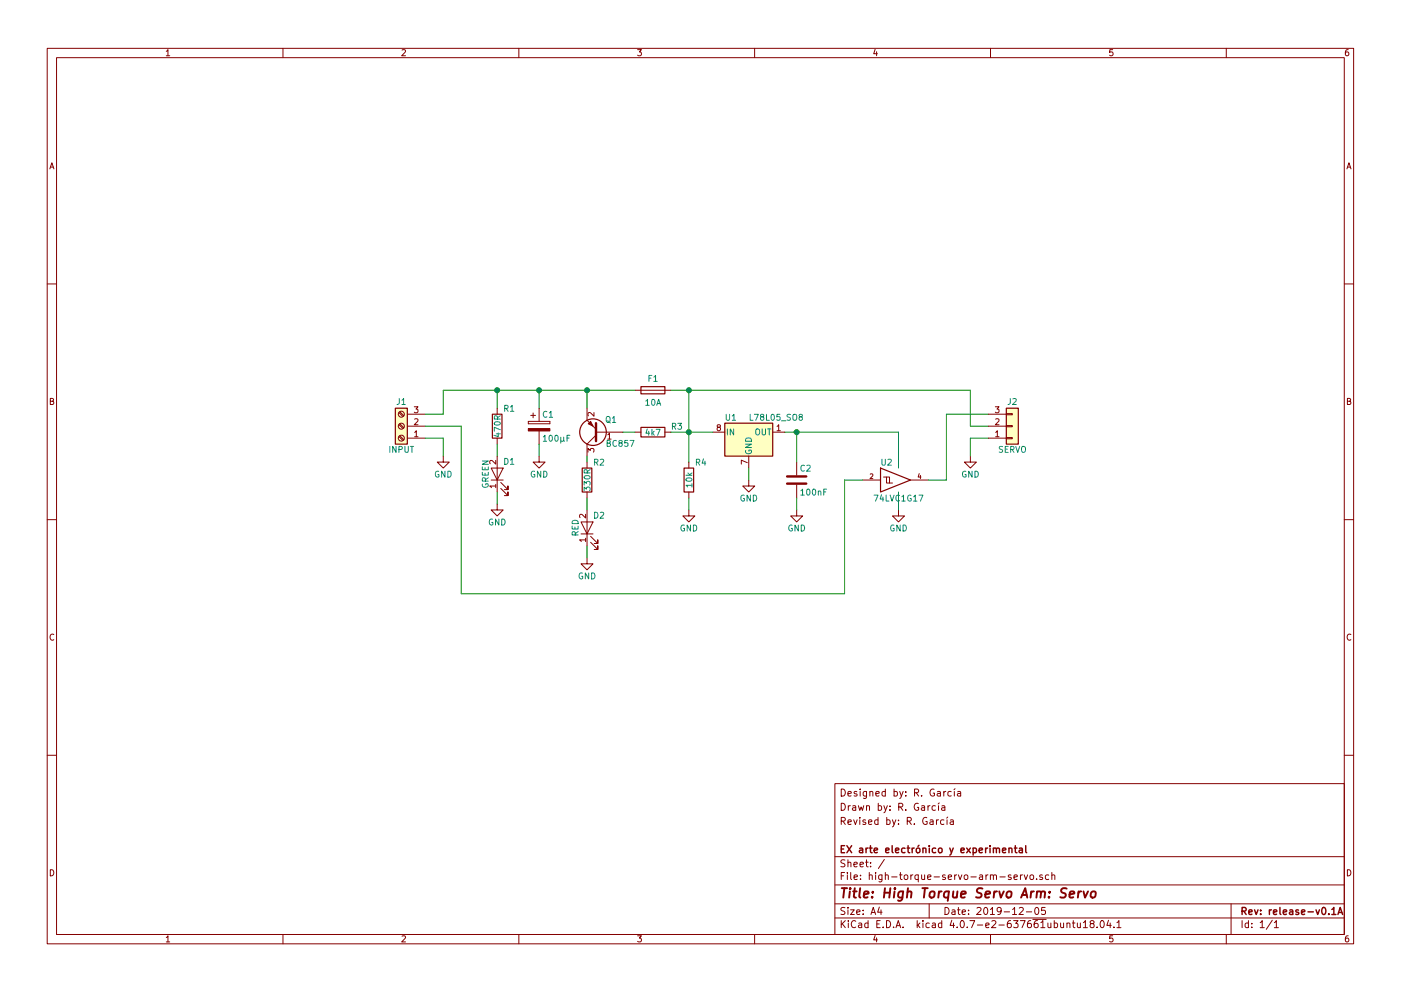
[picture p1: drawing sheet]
EESchema Schematic File Version 2
LIBS:power
LIBS:device
LIBS:switches
LIBS:relays
LIBS:motors
LIBS:transistors
LIBS:conn
LIBS:linear
LIBS:regul
LIBS:74xx
LIBS:cmos4000
LIBS:adc-dac
LIBS:memory
LIBS:xilinx
LIBS:microcontrollers
LIBS:dsp
LIBS:microchip
LIBS:analog_switches
LIBS:motorola
LIBS:texas
LIBS:intel
LIBS:audio
LIBS:interface
LIBS:digital-audio
LIBS:philips
LIBS:display
LIBS:cypress
LIBS:siliconi
LIBS:opto
LIBS:atmel
LIBS:contrib
LIBS:valves
LIBS:74xgxx
LIBS:high-torque-servo-arm-servo-cache
EELAYER 25 0
EELAYER END
$Descr A4 11693 8268
encoding utf-8
Sheet 1 1
Title "High Torque Servo Arm: Servo"
Date "2019-12-05"
Rev "release-v0.1A"
Comp "EX arte electrónico y experimental"
Comment1 ""
Comment2 "Revised by: R. García"
Comment3 "Drawn by: R. García"
Comment4 "Designed by: R. García"
$EndDescr
$Comp
L Screw_Terminal_01x03 J1
U 1 1
P 3350 3550
F 0 "J1" H 3350 3350 50  0000 C CNN
F 1 "INPUT" H 3350 3750 50  0000 C CNN
F 2 "1758021:1758021" H 3350 3550 50  0001 C CNN
F 3 "lib/datasheets/1758021.pdf" H 3350 3550 50  0001 C CNN
F 4 "Phoenix Contact" H 3350 3550 60  0001 C CNN "Manufacturer"
F 5 "1758021" H 3350 3550 60  0001 C CNN "Manufacturer Part Number"
F 6 "1792252" H 3350 3550 60  0001 C CNN "Use w/"
	1    3350 3550
	-1   0    0    1   
$EndComp
$Comp
L Conn_01x03 J2
U 1 1
P 8450 3550
F 0 "J2" H 8450 3350 50  0000 C CNN
F 1 "SERVO" H 8450 3750 50  0000 C CNN
F 2 "Pin_Headers:Pin_Header_Angled_1x03_Pitch2.54mm" H 8450 3550 50  0001 C CNN
F 3 "lib/datasheets/22289034.pdf" H 8450 3550 50  0001 C CNN
F 4 "Molex" H 8450 3550 60  0001 C CNN "Manufacturer"
F 5 "22-28-9034" H 8450 3550 60  0001 C CNN "Manufacturer Part Number"
	1    8450 3550
	1    0    0    1   
$EndComp
$Comp
L Fuse F1
U 1 1
P 5450 3250
F 0 "F1" V 5350 3250 50  0000 C CNN
F 1 "10A" V 5550 3250 50  0000 C CNN
F 2 "3557:3557" V 5380 3250 50  0001 C CNN
F 3 "lib/datasheets/3557-10.pdf" H 5450 3250 50  0001 C CNN
F 4 "Keystone Electronics" V 5450 3250 60  0001 C CNN "Manufacturer"
F 5 "3557-10" V 5450 3250 60  0001 C CNN "Manufacturer Part Number"
F 6 "0287010.PXCN" V 5450 3250 60  0001 C CNN "Use w/"
	1    5450 3250
	0    1    1    0   
$EndComp
$Comp
L L78L05_SO8 U1
U 1 1
P 6250 3600
F 0 "U1" H 6100 3725 50  0000 C CNN
F 1 "L78L05_SO8" H 6250 3725 50  0000 L CNN
F 2 "Housings_SOIC:SOIC-8_3.9x4.9mm_Pitch1.27mm" H 6350 3800 50  0001 C CIN
F 3 "lib/datasheets/L78L.pdf" H 6450 3600 50  0001 C CNN
F 4 "ST Microelectronics" H 6250 3600 60  0001 C CNN "Manufacturer"
F 5 "L78L05ABD13TR" H 6250 3600 60  0001 C CNN "Manufacturer Part Number"
	1    6250 3600
	1    0    0    -1  
$EndComp
$Comp
L LED D2
U 1 1
P 4900 4400
F 0 "D2" V 5000 4300 50  0000 C CNN
F 1 "RED" H 4900 4500 50  0000 C CNN
F 2 "LEDs:LED_0805" H 4900 4400 50  0001 C CNN
F 3 "lib/datasheets/AP2012SRCPRV.pdf" H 4900 4400 50  0001 C CNN
F 4 "Kingbright" V 4900 4400 60  0001 C CNN "Manufacturer"
F 5 "AP2012SRCPRV" V 4900 4400 60  0001 C CNN "Manufacturer Part Number"
	1    4900 4400
	0    -1   -1   0   
$EndComp
$Comp
L R R2
U 1 1
P 4900 4000
F 0 "R2" H 5000 4150 50  0000 C CNN
F 1 "330R" V 4900 4000 50  0000 C CNN
F 2 "Resistors_SMD:R_0805_HandSoldering" V 4830 4000 50  0001 C CNN
F 3 "" H 4900 4000 50  0001 C CNN
F 4 "Bourns" H 4900 4000 60  0001 C CNN "Manufacturer"
F 5 "CR0805-JW-331ELF" H 4900 4000 60  0001 C CNN "Manufacturer Part Number"
	1    4900 4000
	1    0    0    -1  
$EndComp
$Comp
L C C2
U 1 1
P 6650 4000
F 0 "C2" H 6675 4100 50  0000 L CNN
F 1 "100nF" H 6675 3900 50  0000 L CNN
F 2 "Capacitors_SMD:C_0805" H 6688 3850 50  0001 C CNN
F 3 "" H 6650 4000 50  0001 C CNN
F 4 "Kemet" H 6650 4000 60  0001 C CNN "Manufacturer"
F 5 "C0805C104J5RACTU" H 6650 4000 60  0001 C CNN "Manufacturer Part Number"
	1    6650 4000
	1    0    0    -1  
$EndComp
$Comp
L 74LVC1G17 U2
U 1 1
P 7500 4000
F 0 "U2" H 7400 4150 50  0000 C CNN
F 1 "74LVC1G17" H 7500 3850 50  0000 C CNN
F 2 "TO_SOT_Packages_SMD:SOT-23-5" H 7500 4000 50  0001 C CNN
F 3 "lib/datasheets/SN74LVC1G17.pdf" H 7500 4000 50  0001 C CNN
F 4 "Texas Instruments" H 7500 4000 60  0001 C CNN "Manufacturer"
F 5 "SN74LVC1G17DBVR" H 7500 4000 60  0001 C CNN "Manufacturer Part Number"
	1    7500 4000
	1    0    0    -1  
$EndComp
$Comp
L CP C1
U 1 1
P 4500 3550
F 0 "C1" H 4525 3650 50  0000 L CNN
F 1 "100µF" H 4525 3450 50  0000 L CNN
F 2 "Capacitors_SMD:CP_Elec_6.3x7.7" H 4538 3400 50  0001 C CNN
F 3 "" H 4500 3550 50  0001 C CNN
F 4 "Panasonic" H 4500 3550 60  0001 C CNN "Manufacturer"
F 5 "EEE-HC1C101XP" H 4500 3550 60  0001 C CNN "Manufacturer Part Number"
	1    4500 3550
	1    0    0    -1  
$EndComp
$Comp
L BC857 Q1
U 1 1
P 5000 3600
F 0 "Q1" H 4850 3500 50  0000 L CNN
F 1 "BC857" H 4700 3700 50  0000 L CNN
F 2 "TO_SOT_Packages_SMD:SOT-23" H 5200 3525 50  0001 L CIN
F 3 "lib/datasheets/BC857.pdf" H 5000 3600 50  0001 L CNN
F 4 "ON Semiconductor" H 5000 3600 60  0001 C CNN "Manufacturer"
F 5 "BC857CLT1G" H 5000 3600 60  0001 C CNN "Manufacturer Part Number"
	1    5000 3600
	-1   0    0    1   
$EndComp
$Comp
L GND #PWR01
U 1 1
P 3700 3800
F 0 "#PWR01" H 3700 3550 50  0001 C CNN
F 1 "GND" H 3700 3650 50  0000 C CNN
F 2 "" H 3700 3800 50  0001 C CNN
F 3 "" H 3700 3800 50  0001 C CNN
	1    3700 3800
	1    0    0    -1  
$EndComp
Wire Wire Line
	3550 3650 3700 3650
Wire Wire Line
	3700 3650 3700 3800
$Comp
L GND #PWR02
U 1 1
P 4500 3800
F 0 "#PWR02" H 4500 3550 50  0001 C CNN
F 1 "GND" H 4500 3650 50  0000 C CNN
F 2 "" H 4500 3800 50  0001 C CNN
F 3 "" H 4500 3800 50  0001 C CNN
	1    4500 3800
	1    0    0    -1  
$EndComp
Wire Wire Line
	4500 3800 4500 3700
Wire Wire Line
	4500 3400 4500 3250
Wire Wire Line
	3700 3250 5300 3250
Wire Wire Line
	3700 3250 3700 3450
Wire Wire Line
	3700 3450 3550 3450
$Comp
L GND #PWR03
U 1 1
P 7500 4250
F 0 "#PWR03" H 7500 4000 50  0001 C CNN
F 1 "GND" H 7500 4100 50  0000 C CNN
F 2 "" H 7500 4250 50  0001 C CNN
F 3 "" H 7500 4250 50  0001 C CNN
	1    7500 4250
	1    0    0    -1  
$EndComp
Wire Wire Line
	7500 4250 7500 4100
Wire Wire Line
	4900 3250 4900 3400
Connection ~ 4500 3250
$Comp
L R R3
U 1 1
P 5450 3600
F 0 "R3" V 5400 3800 50  0000 C CNN
F 1 "4k7" V 5450 3600 50  0000 C CNN
F 2 "Resistors_SMD:R_0805_HandSoldering" V 5380 3600 50  0001 C CNN
F 3 "" H 5450 3600 50  0001 C CNN
F 4 "Bourns" V 5450 3600 60  0001 C CNN "Manufacturer"
F 5 "CR0805-JW-472ELF" V 5450 3600 60  0001 C CNN "Manufacturer Part Number"
	1    5450 3600
	0    1    1    0   
$EndComp
$Comp
L R R4
U 1 1
P 5750 4000
F 0 "R4" H 5850 4150 50  0000 C CNN
F 1 "10k" V 5750 4000 50  0000 C CNN
F 2 "Resistors_SMD:R_0805_HandSoldering" V 5680 4000 50  0001 C CNN
F 3 "" H 5750 4000 50  0001 C CNN
F 4 "Bourns" H 5750 4000 60  0001 C CNN "Manufacturer"
F 5 "CR0805-JW-103ELF" H 5750 4000 60  0001 C CNN "Manufacturer Part Number"
	1    5750 4000
	1    0    0    -1  
$EndComp
Wire Wire Line
	4900 3800 4900 3850
Wire Wire Line
	4900 4150 4900 4250
Wire Wire Line
	5200 3600 5300 3600
Wire Wire Line
	5600 3600 5950 3600
Wire Wire Line
	5750 3250 5750 3850
Connection ~ 4900 3250
$Comp
L GND #PWR04
U 1 1
P 4900 4650
F 0 "#PWR04" H 4900 4400 50  0001 C CNN
F 1 "GND" H 4900 4500 50  0000 C CNN
F 2 "" H 4900 4650 50  0001 C CNN
F 3 "" H 4900 4650 50  0001 C CNN
	1    4900 4650
	1    0    0    -1  
$EndComp
$Comp
L GND #PWR05
U 1 1
P 5750 4250
F 0 "#PWR05" H 5750 4000 50  0001 C CNN
F 1 "GND" H 5750 4100 50  0000 C CNN
F 2 "" H 5750 4250 50  0001 C CNN
F 3 "" H 5750 4250 50  0001 C CNN
	1    5750 4250
	1    0    0    -1  
$EndComp
Wire Wire Line
	4900 4550 4900 4650
Wire Wire Line
	5750 4250 5750 4150
Wire Wire Line
	5600 3250 8100 3250
Connection ~ 5750 3600
$Comp
L GND #PWR06
U 1 1
P 6250 4000
F 0 "#PWR06" H 6250 3750 50  0001 C CNN
F 1 "GND" H 6250 3850 50  0000 C CNN
F 2 "" H 6250 4000 50  0001 C CNN
F 3 "" H 6250 4000 50  0001 C CNN
	1    6250 4000
	1    0    0    -1  
$EndComp
$Comp
L LED D1
U 1 1
P 4150 3950
F 0 "D1" V 4250 3850 50  0000 C CNN
F 1 "GREEN" H 4150 4050 50  0000 C CNN
F 2 "LEDs:LED_0805" H 4150 3950 50  0001 C CNN
F 3 "lib/datasheets/LG-R971.pdf" H 4150 3950 50  0001 C CNN
F 4 "Osram" V 4150 3950 60  0001 C CNN "Manufacturer"
F 5 "LG R971-KN-1" V 4150 3950 60  0001 C CNN "Manufacturer Part Number"
	1    4150 3950
	0    -1   -1   0   
$EndComp
$Comp
L R R1
U 1 1
P 4150 3550
F 0 "R1" H 4250 3700 50  0000 C CNN
F 1 "470R" V 4150 3550 50  0000 C CNN
F 2 "Resistors_SMD:R_0805_HandSoldering" V 4080 3550 50  0001 C CNN
F 3 "" H 4150 3550 50  0001 C CNN
F 4 "Bourns" H 4150 3550 60  0001 C CNN "Manufacturer"
F 5 "CR0805-JW-471ELF" H 4150 3550 60  0001 C CNN "Manufacturer Part Number"
	1    4150 3550
	1    0    0    -1  
$EndComp
Wire Wire Line
	4150 3700 4150 3800
$Comp
L GND #PWR07
U 1 1
P 4150 4200
F 0 "#PWR07" H 4150 3950 50  0001 C CNN
F 1 "GND" H 4150 4050 50  0000 C CNN
F 2 "" H 4150 4200 50  0001 C CNN
F 3 "" H 4150 4200 50  0001 C CNN
	1    4150 4200
	1    0    0    -1  
$EndComp
Wire Wire Line
	4150 4100 4150 4200
Wire Wire Line
	4150 3400 4150 3250
Connection ~ 4150 3250
Wire Wire Line
	6250 3900 6250 4000
Wire Wire Line
	6550 3600 7500 3600
Wire Wire Line
	6650 3600 6650 3850
$Comp
L GND #PWR08
U 1 1
P 6650 4250
F 0 "#PWR08" H 6650 4000 50  0001 C CNN
F 1 "GND" H 6650 4100 50  0000 C CNN
F 2 "" H 6650 4250 50  0001 C CNN
F 3 "" H 6650 4250 50  0001 C CNN
	1    6650 4250
	1    0    0    -1  
$EndComp
Wire Wire Line
	6650 4250 6650 4150
Wire Wire Line
	7500 3600 7500 3900
Connection ~ 6650 3600
Wire Wire Line
	3550 3550 3850 3550
Wire Wire Line
	3850 3550 3850 4950
Wire Wire Line
	3850 4950 7050 4950
Wire Wire Line
	7050 4950 7050 4000
Wire Wire Line
	7050 4000 7200 4000
$Comp
L GND #PWR09
U 1 1
P 8100 3800
F 0 "#PWR09" H 8100 3550 50  0001 C CNN
F 1 "GND" H 8100 3650 50  0000 C CNN
F 2 "" H 8100 3800 50  0001 C CNN
F 3 "" H 8100 3800 50  0001 C CNN
	1    8100 3800
	1    0    0    -1  
$EndComp
Wire Wire Line
	8100 3800 8100 3650
Wire Wire Line
	8100 3650 8250 3650
Wire Wire Line
	8250 3550 8100 3550
Wire Wire Line
	8100 3550 8100 3250
Connection ~ 5750 3250
Wire Wire Line
	7750 4000 7900 4000
Wire Wire Line
	7900 4000 7900 3450
Wire Wire Line
	7900 3450 8250 3450
$EndSCHEMATC
